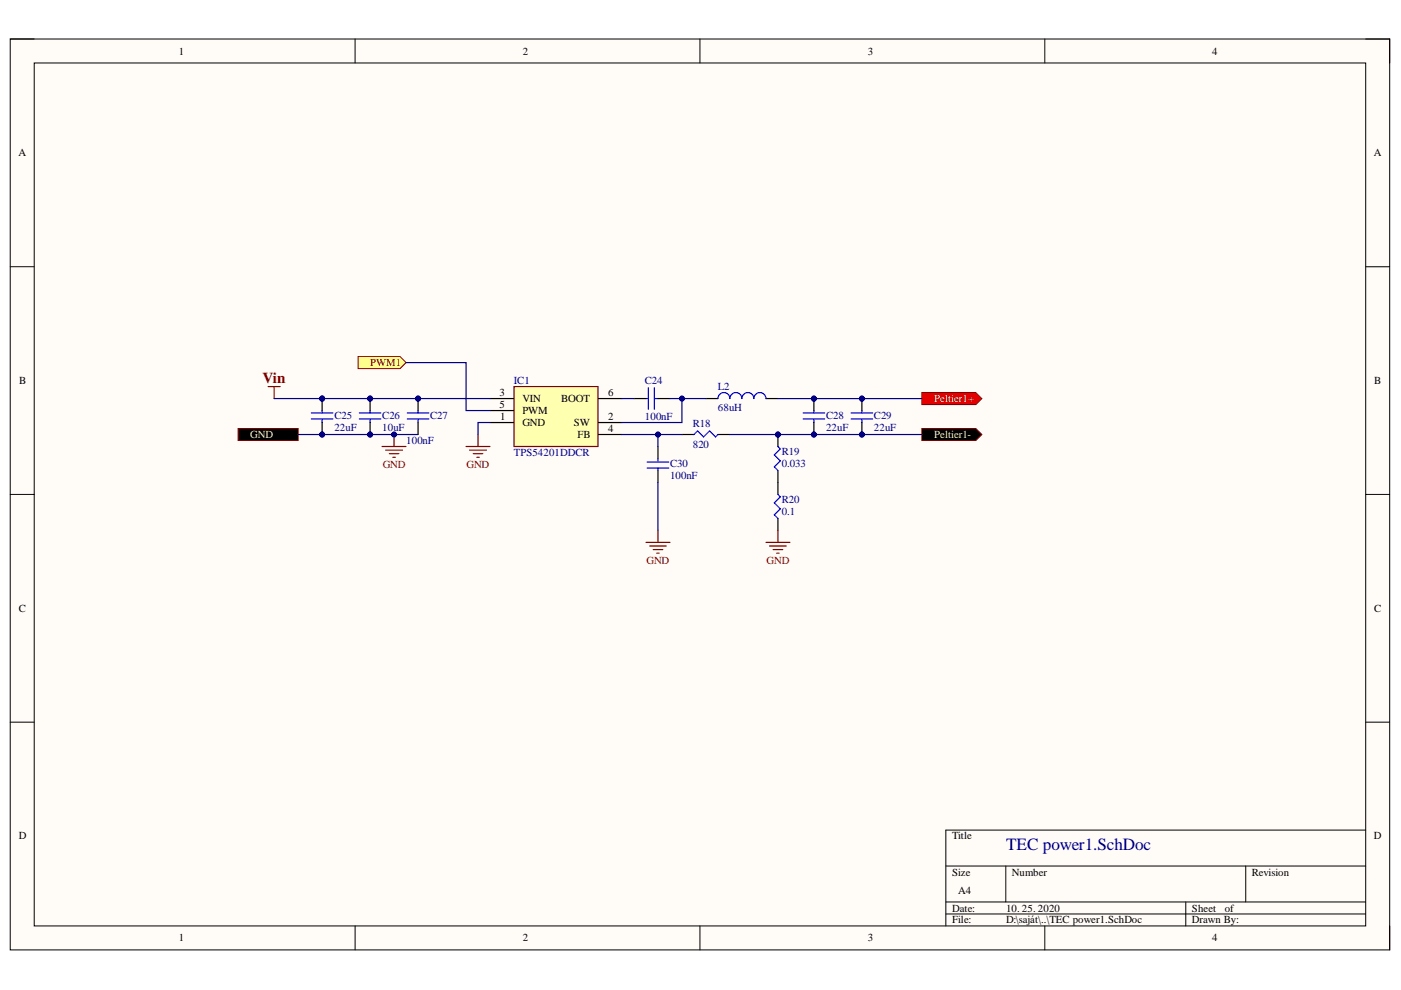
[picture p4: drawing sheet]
<svg xmlns="http://www.w3.org/2000/svg" width="297mm" height="210mm" viewBox="0 0 297 210" stroke-linecap="round" stroke-linejoin="round" font-family="sans-serif">
<path d="M2.2 8.3h292.4v193.1h-292.4z" fill-rule="evenodd" fill="#fffcf8"/>
<path d="M2.2 8.3h292.4v193.1h-292.4z" fill="none" stroke="#000" stroke-width=".21"/>
<path d="M7.3 13.4h282.3v182.9h-282.3z" fill-rule="evenodd" fill="#fffcf8"/>
<g fill="none" stroke="#000" stroke-width=".21">
<path d="M2.2 8.3h5.1M7.3 13.4h282.3v182.9h-282.3zM75.3 8.3v5M148.4 8.3v5M221.5 8.3v5.1M289.6 8.3h5v5.1M2.2 56.6h5.1M289.6 56.6h5M2.2 104.8h5.1M289.6 104.8h5M2.2 153.1h5.1M289.6 153.1h5"/>
<path d="M289.6 176h-89.1v20.3M75.3 196.3v5.1M148.4 196.3v5.1M200.5 183.6h89.1M200.5 191.2h89.1M200.5 193.8h89.1M213.3 183.6v7.6M221.5 196.3v5.1M251.4 191.2v5.1M264.1 183.6v7.6M294.6 196.3v5.1"/>
</g>
<path d="M109 82h17.8v12.7h-17.8z" fill-rule="evenodd" fill="#ffffb0"/>
<path d="M109 82h17.8v12.7h-17.8z" fill="none" stroke="#800000" stroke-width=".25"/>
<path d="M103.9 89.6h5M103.9 84.5h5M103.9 87h5M126.9 89.6h5M126.9 84.5h5M126.9 92.1h5" fill="none" stroke="#000" stroke-width=".25"/>
<circle cx="88.6" cy="84.5" r=".51" fill="#000080"/>
<circle cx="88.6" cy="84.5" r=".51" fill="none" stroke="#000080" stroke-width=".21"/>
<path d="M86.4 88.8h4.5M86.4 87.6h4.5M88.6 87v.6M88.6 88.8v.8" fill="none" stroke="#00f" stroke-width=".25"/>
<path d="M88.6 84.5v2.5" fill="none" stroke="#000" stroke-width=".25"/>
<circle cx="88.6" cy="84.5" r=".51" fill="#000080"/>
<circle cx="88.6" cy="84.5" r=".51" fill="none" stroke="#000080" stroke-width=".21"/>
<path d="M88.6 89.6v2.5" fill="none" stroke="#000" stroke-width=".25"/>
<circle cx="68.3" cy="84.5" r=".51" fill="#000080"/>
<circle cx="68.3" cy="84.5" r=".51" fill="none" stroke="#000080" stroke-width=".21"/>
<circle cx="68.3" cy="92.1" r=".51" fill="#000080"/>
<circle cx="68.3" cy="92.1" r=".51" fill="none" stroke="#000080" stroke-width=".21"/>
<path d="M66 88.8h4.6M66 87.6h4.6M68.3 87v.6M68.3 88.8v.8" fill="none" stroke="#00f" stroke-width=".25"/>
<path d="M68.3 84.5v2.5" fill="none" stroke="#000" stroke-width=".25"/>
<circle cx="68.3" cy="84.5" r=".51" fill="#000080"/>
<circle cx="68.3" cy="84.5" r=".51" fill="none" stroke="#000080" stroke-width=".21"/>
<path d="M68.3 89.6v2.5" fill="none" stroke="#000" stroke-width=".25"/>
<circle cx="68.3" cy="92.1" r=".51" fill="#000080"/>
<circle cx="68.3" cy="92.1" r=".51" fill="none" stroke="#000080" stroke-width=".21"/>
<path d="M81 94.7h5.1M81.8 95.4h3.5M82.5 96.2h2.1M83.3 97h.5M83.5 92.1v2.6" fill="none" stroke="#800000" stroke-width=".25"/>
<circle cx="83.6" cy="92.1" r=".51" fill="#000080"/>
<circle cx="83.6" cy="92.1" r=".51" fill="none" stroke="#000080" stroke-width=".21"/>
<circle cx="78.5" cy="84.5" r=".51" fill="#000080"/>
<circle cx="78.5" cy="84.5" r=".51" fill="none" stroke="#000080" stroke-width=".21"/>
<circle cx="78.5" cy="92.1" r=".51" fill="#000080"/>
<circle cx="78.5" cy="92.1" r=".51" fill="none" stroke="#000080" stroke-width=".21"/>
<path d="M76.2 88.8h4.6M76.2 87.6h4.6M78.5 87v.6M78.5 88.8v.8" fill="none" stroke="#00f" stroke-width=".25"/>
<path d="M78.5 84.5v2.5" fill="none" stroke="#000" stroke-width=".25"/>
<circle cx="78.5" cy="84.5" r=".51" fill="#000080"/>
<circle cx="78.5" cy="84.5" r=".51" fill="none" stroke="#000080" stroke-width=".21"/>
<path d="M78.5 89.6v2.5" fill="none" stroke="#000" stroke-width=".25"/>
<circle cx="78.5" cy="92.1" r=".51" fill="#000080"/>
<circle cx="78.5" cy="92.1" r=".51" fill="none" stroke="#000080" stroke-width=".21"/>
<path d="M56.9 82h2.5M58.1 82v2.5M98.8 94.7h5.1M99.6 95.4h3.5M100.3 96.2h2.1M101.1 97h.5M101.4 92.1v2.6" fill="none" stroke="#800000" stroke-width=".25"/>
<path d="M137 84.5h.5M137.5 82.2v4.6M138.7 84.5h.8M138.7 82.2v4.6M152.2 84.5a1.27 1.27 0 0 1 1.3-1.3 1.27 1.27 0 0 1 1.3 1.3 1.27 1.27 0 0 1 1.2-1.3 1.27 1.27 0 0 1 1.3 1.3 1.27 1.27 0 0 1 1.3-1.3 1.27 1.27 0 0 1 1.2 1.3 1.27 1.27 0 0 1 1.3-1.3 1.27 1.27 0 0 1 1.3 1.3" fill="none" stroke="#00f" stroke-width=".25"/>
<path d="M134.4 84.5h2.6M139.5 84.5h2.5M149.7 84.5h2.5M162.4 84.5h2.5" fill="none" stroke="#000" stroke-width=".25"/>
<circle cx="172.6" cy="84.5" r=".51" fill="#000080"/>
<circle cx="172.6" cy="84.5" r=".51" fill="none" stroke="#000080" stroke-width=".21"/>
<circle cx="172.6" cy="92.1" r=".51" fill="#000080"/>
<circle cx="172.6" cy="92.1" r=".51" fill="none" stroke="#000080" stroke-width=".21"/>
<path d="M170.3 88.8h4.6M170.3 87.6h4.6M172.6 87v.6M172.6 88.8v.8" fill="none" stroke="#00f" stroke-width=".25"/>
<path d="M172.6 84.5v2.5" fill="none" stroke="#000" stroke-width=".25"/>
<circle cx="172.6" cy="84.5" r=".51" fill="#000080"/>
<circle cx="172.6" cy="84.5" r=".51" fill="none" stroke="#000080" stroke-width=".21"/>
<path d="M172.6 89.6v2.5" fill="none" stroke="#000" stroke-width=".25"/>
<circle cx="172.6" cy="92.1" r=".51" fill="#000080"/>
<circle cx="172.6" cy="92.1" r=".51" fill="none" stroke="#000080" stroke-width=".21"/>
<circle cx="182.7" cy="84.5" r=".51" fill="#000080"/>
<circle cx="182.7" cy="84.5" r=".51" fill="none" stroke="#000080" stroke-width=".21"/>
<circle cx="182.7" cy="92.1" r=".51" fill="#000080"/>
<circle cx="182.7" cy="92.1" r=".51" fill="none" stroke="#000080" stroke-width=".21"/>
<path d="M180.4 88.8h4.6M180.4 87.6h4.6M182.7 87v.6M182.7 88.8v.8" fill="none" stroke="#00f" stroke-width=".25"/>
<path d="M182.7 84.5v2.5" fill="none" stroke="#000" stroke-width=".25"/>
<circle cx="182.7" cy="84.5" r=".51" fill="#000080"/>
<circle cx="182.7" cy="84.5" r=".51" fill="none" stroke="#000080" stroke-width=".21"/>
<path d="M182.7 89.6v2.5" fill="none" stroke="#000" stroke-width=".25"/>
<circle cx="182.7" cy="92.1" r=".51" fill="#000080"/>
<circle cx="182.7" cy="92.1" r=".51" fill="none" stroke="#000080" stroke-width=".21"/>
<path d="M137 115h5M137.7 115.8h3.6M138.5 116.5h2M139.2 117.3h.6M139.5 112.5v2.5" fill="none" stroke="#800000" stroke-width=".25"/>
<path d="M139.5 94.7v2.5M139.5 99.8v2.5M144.6 92.1h2.5M152.2 92.1h2.6M164.9 102.3v2.5M164.9 109.9v2.6" fill="none" stroke="#000" stroke-width=".25"/>
<path d="M137.2 98h4.6M137.2 99.2h4.6M139.5 97.2v.8M139.5 99.2v.6M147.1 92.1l.8-.7 1.3 1.2 1.2-1.2 1.3 1.2 .5-.5M164.9 104.8l.5 .5-1.2 1.3 1.2 1.3-1.2 1.3 .7 .7" fill="none" stroke="#00f" stroke-width=".25"/>
<circle cx="164.9" cy="92.1" r=".51" fill="#000080"/>
<circle cx="164.9" cy="92.1" r=".51" fill="none" stroke="#000080" stroke-width=".21"/>
<path d="M164.9 92.1v2.6" fill="none" stroke="#000" stroke-width=".25"/>
<circle cx="164.9" cy="92.1" r=".51" fill="#000080"/>
<circle cx="164.9" cy="92.1" r=".51" fill="none" stroke="#000080" stroke-width=".21"/>
<path d="M164.9 99.8v2.5" fill="none" stroke="#000" stroke-width=".25"/>
<path d="M164.9 94.7l.5 .5-1.2 1.2 1.2 1.3-1.2 1.3 .7 .8" fill="none" stroke="#00f" stroke-width=".25"/>
<path d="M162.4 115h5.1M163.2 115.8h3.5M163.9 116.5h2.1M164.7 117.3h.5M164.9 112.5v2.5" fill="none" stroke="#800000" stroke-width=".25"/>
<path d="M195.5 83.2h11.4l1.3 1.3-1.3 1.3h-11.4z" fill-rule="evenodd" fill="#f00"/>
<path d="M195.5 83.2h11.4l1.3 1.3-1.3 1.3h-11.4zM195.5 90.9h11.4l1.3 1.2-1.3 1.3h-11.4z" fill="none" stroke="#800000" stroke-width=".21"/>
<path d="M195.5 90.9h11.4l1.3 1.2-1.3 1.3h-11.4z" fill-rule="evenodd" fill="#000"/>
<path d="M75.9 75.6h8.9l1.3 1.3-1.3 1.3h-8.9z" fill-rule="evenodd" fill="#ffff80"/>
<path d="M75.9 75.6h8.9l1.3 1.3-1.3 1.3h-8.9zM50.5 90.9h12.7v2.5h-12.7z" fill="none" stroke="#800000" stroke-width=".21"/>
<path d="M50.5 90.9h12.7v2.5h-12.7z" fill-rule="evenodd" fill="#000"/>
<path d="M58.1 84.5h10.2M139.5 102.3v10.2" fill="none" stroke="#000080" stroke-width=".25"/>
<circle cx="68.3" cy="84.5" r=".51" fill="#000080"/>
<circle cx="68.3" cy="84.5" r=".51" fill="none" stroke="#000080" stroke-width=".21"/>
<path d="M63.2 92.1h25.4" fill="none" stroke="#000080" stroke-width=".25"/>
<circle cx="68.3" cy="92.1" r=".51" fill="#000080"/>
<circle cx="68.3" cy="92.1" r=".51" fill="none" stroke="#000080" stroke-width=".21"/>
<circle cx="78.5" cy="92.1" r=".51" fill="#000080"/>
<circle cx="78.5" cy="92.1" r=".51" fill="none" stroke="#000080" stroke-width=".21"/>
<circle cx="83.6" cy="92.1" r=".51" fill="#000080"/>
<circle cx="83.6" cy="92.1" r=".51" fill="none" stroke="#000080" stroke-width=".21"/>
<path d="M68.3 84.5h35.6" fill="none" stroke="#000080" stroke-width=".25"/>
<circle cx="68.3" cy="84.5" r=".51" fill="#000080"/>
<circle cx="68.3" cy="84.5" r=".51" fill="none" stroke="#000080" stroke-width=".21"/>
<circle cx="78.5" cy="84.5" r=".51" fill="#000080"/>
<circle cx="78.5" cy="84.5" r=".51" fill="none" stroke="#000080" stroke-width=".21"/>
<circle cx="88.6" cy="84.5" r=".51" fill="#000080"/>
<circle cx="88.6" cy="84.5" r=".51" fill="none" stroke="#000080" stroke-width=".21"/>
<path d="M86.1 76.9h12.7v10.1h5.1M103.9 89.6h-2.5v2.5M131.9 92.1h7.6v2.6" fill="none" stroke="#000080" stroke-width=".25"/>
<circle cx="139.5" cy="92.1" r=".51" fill="#000080"/>
<circle cx="139.5" cy="92.1" r=".51" fill="none" stroke="#000080" stroke-width=".21"/>
<path d="M149.7 84.5h-5.1v5.1h-12.7" fill="none" stroke="#000080" stroke-width=".25"/>
<circle cx="144.6" cy="84.5" r=".51" fill="#000080"/>
<circle cx="144.6" cy="84.5" r=".51" fill="none" stroke="#000080" stroke-width=".21"/>
<path d="M131.9 84.5h2.5M139.5 92.1h5.1" fill="none" stroke="#000080" stroke-width=".25"/>
<circle cx="139.5" cy="92.1" r=".51" fill="#000080"/>
<circle cx="139.5" cy="92.1" r=".51" fill="none" stroke="#000080" stroke-width=".21"/>
<path d="M142 84.5h2.6" fill="none" stroke="#000080" stroke-width=".25"/>
<circle cx="144.6" cy="84.5" r=".51" fill="#000080"/>
<circle cx="144.6" cy="84.5" r=".51" fill="none" stroke="#000080" stroke-width=".21"/>
<path d="M154.8 92.1h40.7" fill="none" stroke="#000080" stroke-width=".25"/>
<circle cx="164.9" cy="92.1" r=".51" fill="#000080"/>
<circle cx="164.9" cy="92.1" r=".51" fill="none" stroke="#000080" stroke-width=".21"/>
<circle cx="172.6" cy="92.1" r=".51" fill="#000080"/>
<circle cx="172.6" cy="92.1" r=".51" fill="none" stroke="#000080" stroke-width=".21"/>
<circle cx="182.7" cy="92.1" r=".51" fill="#000080"/>
<circle cx="182.7" cy="92.1" r=".51" fill="none" stroke="#000080" stroke-width=".21"/>
<path d="M164.9 84.5h30.6" fill="none" stroke="#000080" stroke-width=".25"/>
<circle cx="172.6" cy="84.5" r=".51" fill="#000080"/>
<circle cx="172.6" cy="84.5" r=".51" fill="none" stroke="#000080" stroke-width=".21"/>
<circle cx="182.7" cy="84.5" r=".51" fill="#000080"/>
<circle cx="182.7" cy="84.5" r=".51" fill="none" stroke="#000080" stroke-width=".21"/>
<text font-size="3.6" fill="#000080" x="213.3" y="180.2">TEC power1.SchDoc</text>
<text font-size="3.2" fill="#800000" x="55.7" y="81.2">Vin</text>
<g font-size="2.3">
<text x="37.9" y="11.6">1</text>
<text x="110.8" y="11.6">2</text>
<text x="184" y="11.6">3</text>
<text x="257" y="11.6">4</text>
<text x="3.9" y="33.1">A</text>
<text x="291.3" y="33.1">A</text>
<text x="4.1" y="81.4">B</text>
<text x="105.9" y="83.9">3</text>
<text x="128.9" y="83.9">6</text>
<text x="291.4" y="81.4">B</text>
<text x="105.9" y="86.5">5</text>
<text x="106" y="89">1</text>
<text x="110.7" y="85.2">VIN</text>
<text x="110.7" y="87.8">PWM</text>
<text x="119" y="85.2">BOOT</text>
<text x="128.9" y="89">2</text>
<text x="110.7" y="90.3">GND</text>
<text x="121.7" y="90.3">SW</text>
<text x="122.4" y="92.9">FB</text>
<text x="128.9" y="91.6">4</text>
<text x="4" y="129.7">C</text>
<text x="291.4" y="129.7">C</text>
<text x="4" y="178">D</text>
<text x="201.9" y="178">Title</text>
<text x="291.3" y="178">D</text>
<text x="201.9" y="185.7">Size</text>
<text x="214.6" y="185.7">Number</text>
<text x="265.4" y="185.7">Revision</text>
<text x="203.1" y="189.5">A4</text>
<text x="201.9" y="193.3">Date:</text>
<text x="201.9" y="195.8">File:</text>
<text x="213.3" y="193.3">10. 25. 2020</text>
<text x="213.3" y="195.8">D:\saját\..\TEC power1.SchDoc</text>
<text x="252.7" y="193.3">Sheet</text>
<text x="252.7" y="195.8">Drawn By:</text>
<text x="259.7" y="193.3">of</text>
<text x="37.9" y="199.6">1</text>
<text x="110.8" y="199.6">2</text>
<text x="184" y="199.6">3</text>
<text x="257" y="199.6">4</text>
</g>
<g font-size="2.3" fill="#800000">
<text x="78.5" y="77.6">PWM1</text>
<text x="81.1" y="99.3">GND</text>
<text x="98.9" y="99.3">GND</text>
<text x="137.1" y="119.5">GND</text>
<text x="162.5" y="119.5">GND</text>
</g>
<g font-size="2.3" fill="#000080">
<text x="109" y="81.4">IC1</text>
<text x="136.7" y="81.4">C24</text>
<text x="152.2" y="82.7">L2</text>
<text x="70.9" y="88.8">C25</text>
<text x="81.1" y="88.8">C26</text>
<text x="91.2" y="88.8">C27</text>
<text x="136.7" y="89">100nF</text>
<text x="152.2" y="87.2">68uH</text>
<text x="175.1" y="88.8">C28</text>
<text x="185.3" y="88.8">C29</text>
<text x="70.9" y="91.3">22uF</text>
<text x="81.1" y="91.3">10uF</text>
<text x="86.1" y="94.2">100nF</text>
<text x="146.9" y="90.5">R18</text>
<text x="146.9" y="94.9">820</text>
<text x="175.1" y="91.3">22uF</text>
<text x="185.3" y="91.3">22uF</text>
<text x="109" y="96.7">TPS54201DDCR</text>
<text x="142.1" y="99">C30</text>
<text x="142.1" y="101.5">100nF</text>
<text x="165.7" y="96.5">R19</text>
<text x="165.7" y="99">0.033</text>
<text x="165.7" y="106.6">R20</text>
<text x="165.7" y="109.1">0.1</text>
</g>
<g font-size="2.3" fill="#fff2cc">
<text x="198.1" y="85.2">Peltier1+</text>
<text x="53" y="92.9">GND</text>
<text x="198.1" y="92.9">Peltier1-</text>
</g>
</svg>
